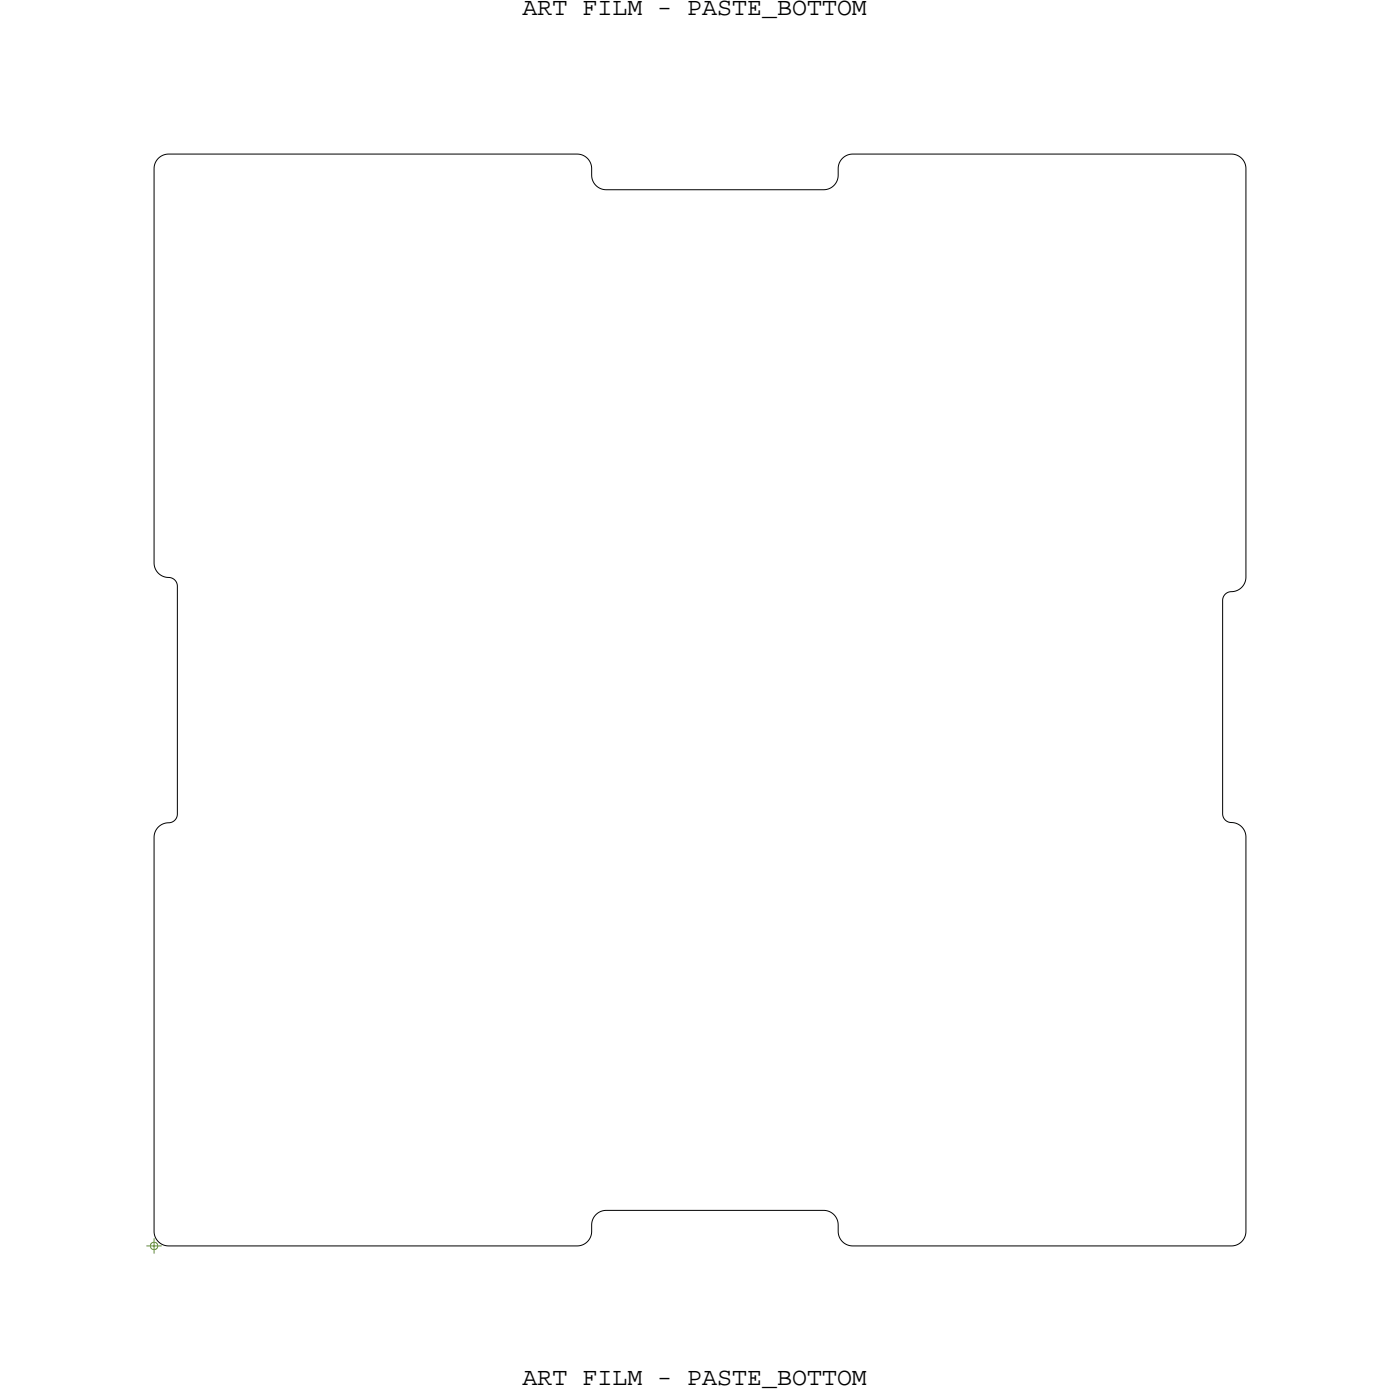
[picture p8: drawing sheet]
<svg xmlns="http://www.w3.org/2000/svg" width="115mm" height="115mm" viewBox="0 0 115 115" stroke-linecap="round" stroke-linejoin="round" font-family="sans-serif">
<!-- layer: Board Outline -->
<path d="M13 13.1l.5-.3 .4-.1h33.7a1.2 1.2 0 0 1 1.2 1.2v.7a1.2 1.2 0 0 0 1.2 1h18a1.2 1.2 0 0 0 1.1-1.2v-.6a1.2 1.2 0 0 1 1.2-1.1h31.3a1.2 1.2 0 0 1 1.1 1.2v33.8a1.36 1.36 0 0 1-1.5 1.1l-.3 .3-.1 .4v17.6a.81 .81 0 0 0 1 .7 1.2 1.2 0 0 1 .9 1.2v32.6a1.2 1.2 0 0 1-1.2 1.1h-31.3a1.2 1.2 0 0 1-1.1-1.2v-.6a1.2 1.2 0 0 0-1.2-1.1h-18a1.2 1.2 0 0 0-1.1 1.2v.6a1.2 1.2 0 0 1-1.2 1.1h-33.8a1.2 1.2 0 0 1-1.1-1.2v-32.6a1.36 1.36 0 0 1 1.5-1.1l.3-.3 .1-.4v-18.8a.81 .81 0 0 0-1-.7 1.2 1.2 0 0 1-.9-1.2v-32.5l.1-.5z" fill="none" stroke="#000" stroke-width=".08"/>
<!-- layer: Drawing Origin -->
<path d="M12.1 102.7h1.2M12.5 102.5l.2-.1 .2 .1 .1 .2-.1 .2-.2 .1-.2-.1-.1-.2zM12.7 102.1v1.2" fill="none" stroke="#638b3a" stroke-width=".08"/>
<g font-size="2.1">
<text x="43.1" y="1.2">ART FILM - PASTE_BOTTOM</text>
<text x="43.1" y="114.2">ART FILM - PASTE_BOTTOM</text>
</g>
</svg>
